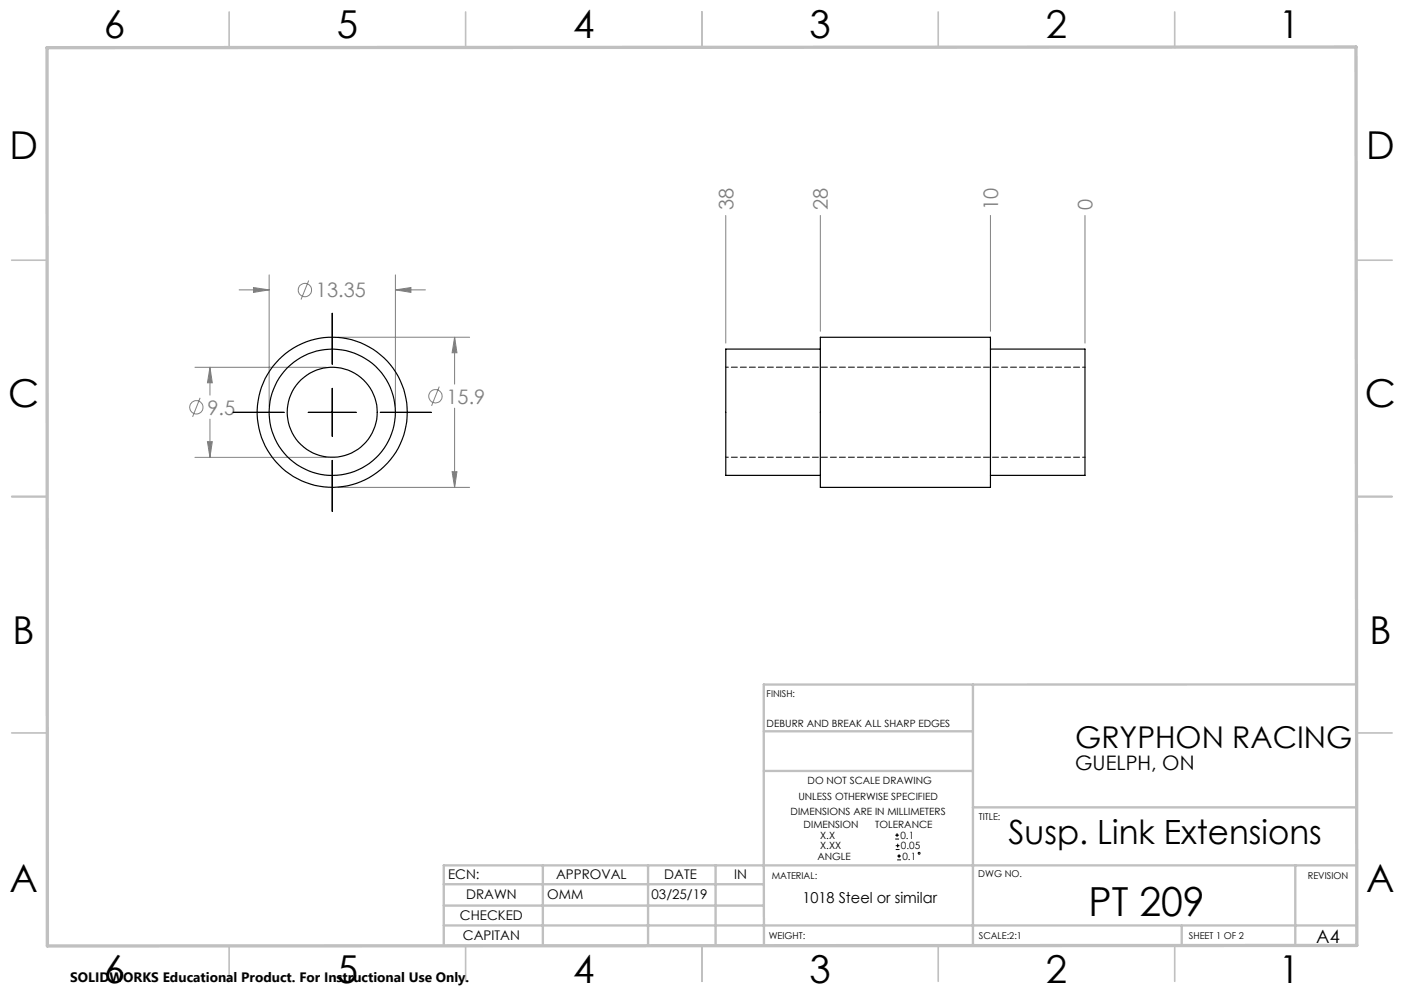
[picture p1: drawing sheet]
<svg xmlns="http://www.w3.org/2000/svg" width="297mm" height="210mm" viewBox="0 0 297 210" stroke-linecap="round" stroke-linejoin="round" font-family="sans-serif">
<g fill="none" stroke="#808080" stroke-width=".21">
<path d="M56.9 58.1v27.8M65.3 59.3l-1.6 4.1M83.6 58.1v27.8M153.5 45.6v27M173.5 45.6v24.5M209.5 45.6v24.5M229.5 45.6v27M41.2 77.7h27.8M44.4 77.7v5.9M44.4 77.7l.5 3.3h-1zM50.6 61.3h6.3M53.6 60.8l3.3 .5-3.3 .5z"/>
<path d="M71.5 71.3h27.8M83.6 61.3h6.4M83.6 61.3l3.3-.5v1zM96.2 71.3l.5 3.3h-1.1zM96.2 71.3v9.9M41.2 96.7h27.8M42.3 84.1l-1.6 4.1M43.9 93.4h1l-.5 3.3zM44.4 88.6v8.1M92.9 81.8l-1.6 4M95.6 99.8h1.1l-.5 3.3zM96.2 86.3v16.8"/>
<path d="M71.5 103.1h27.8"/>
<circle cx="64.5" cy="61.3" r="1.4"/>
<circle cx="41.5" cy="86.1" r="1.4"/>
<circle cx="92.1" cy="83.8" r="1.42"/>
</g>
<g fill="none" stroke="#000" stroke-width=".21">
<path d="M70.3 66.2v10.8M49.3 87.2h10.8M65.2 87.2h10.2M70.3 82.1v10.2M70.3 97.4v10.8M80.4 87.2h10.8M189.4 177.4h.8M189.4 176.6h.8M189.5 179.7h.8M189.5 178.8h.8M189.8 176.2v.8M189.9 178.4v.8"/>
<path d="M189.8 181.8h.8M189.8 181h.8M190.2 180.6v.9"/>
<circle cx="194.4" cy="180.4" r=".2"/>
</g>
<g fill="none" stroke="#c0c0c0" stroke-width=".35">
<path d="M48.5 2.5v7.5M98.5 2.5v7.5M148.5 2.5v7.5M198.5 2.5v7.5M248.5 2.5v7.5M2.5 55h7.5M287 55h7.5M2.5 105h7.5M287 105h7.5M2.5 155h7.5M287 155h7.5M48.5 200v7.5"/>
<path d="M98.5 200v7.5M148.5 200v7.5M198.5 200v7.5M248.5 200v7.5"/>
</g>
<g fill="none" stroke="#c0c0c0" stroke-width=".5">
<path d="M161.6 154.6h44.2M205.8 144.8v55.2M287 144.7l-125.4 .1v55.2M161.6 163h44.2M205.8 170.7h81.2M93.9 195.7h193.1M93.9 191.5h67.7M93.9 187h67.7M114.8 183v17M137.1 183v17M151.4 183v17M250 195.8v4.2"/>
<path d="M274 183v16.9M287 183h-193.1v17"/>
</g>
<path d="M9.9 10.1l276.9-.2 .2 190-277 .2z" fill="none" stroke="#c0c0c0" stroke-width=".7"/>
<path d="M96.2 71.3l.5 3.3h-1.1zM95.6 99.8h1.1l-.5 3.3zM53.6 60.8l3.3 .5-3.3 .5zM83.6 61.3l3.3-.5v1zM44.4 77.7l.5 3.3h-1zM43.9 93.4h1l-.5 3.3z" fill="#808080"/>
<g fill="none" stroke="#000" stroke-width=".25">
<path d="M173.5 71.3h36v31.8h-36zM173.5 73.8h-20v26.7h20M209.5 73.8h20v26.7h-20"/>
<circle cx="70.3" cy="87.2" r="15.9"/>
<circle cx="70.3" cy="87.2" r="9.5"/>
<circle cx="70.3" cy="87.2" r="13.3"/>
</g>
<path d="M229.5 77.7h-76M153.5 96.7h76" fill="none" stroke="#000" stroke-width=".21" stroke-dasharray="1.3 .6" stroke-dashoffset=".7"/>
<text font-size="8.5" x="230.2" y="193.8">PT 209</text>
<g font-size="8.1">
<text x="22" y="8">6</text>
<text x="71.2" y="8">5</text>
<text x="121.2" y="8">4</text>
<text x="171.3" y="8">3</text>
<text x="221.3" y="8">2</text>
<text x="270.5" y="8">1</text>
<text x="2" y="33.6">D</text>
<text x="289" y="33.6">D</text>
<text x="1.7" y="86.1">C</text>
<text x="288.7" y="86.1">C</text>
<text x="2.7" y="136.1">B</text>
<text x="289.7" y="136.1">B</text>
<text x="2" y="188.6">A</text>
<text x="289" y="188.6">A</text>
<text x="22" y="208">6</text>
<text x="71.2" y="208">5</text>
<text x="121.2" y="208">4</text>
<text x="171.3" y="208">3</text>
<text x="221.3" y="208">2</text>
<text x="270.5" y="208">1</text>
</g>
<text font-size="7.1" x="213.3" y="178.6">Susp. Link Extensions</text>
<text font-size="6.3" x="227.4" y="158.2">GRYPHON RACING</text>
<g font-size="4.2" fill="#808080">
<text x="155.1" y="44.4" transform="rotate(-90 155.1 44.4)">38</text>
<text x="175.1" y="44.4" transform="rotate(-90 175.1 44.4)">28</text>
<text x="211.1" y="44.4" transform="rotate(-90 211.1 44.4)">10</text>
<text x="231.1" y="44.4" transform="rotate(-90 231.1 44.4)">0</text>
<text x="66.8" y="62.9">13.35</text>
<text x="43.9" y="87.7">9.5</text>
<text x="94.5" y="85.3">15.9</text>
</g>
<text font-size="4.2" x="227.4" y="162.8">GUELPH, ON</text>
<text font-size="3.9" x="278.4" y="199.3">A4</text>
<text font-size="3.2" x="169.7" y="190.9">1018 Steel or similar</text>
<text font-size="2.9" x="14.9" y="207.6">SOLIDWORKS Educational Product. For Instructional Use Only.</text>
<g font-size="2.8">
<text x="94.8" y="185.9">ECN:</text>
<text x="117.6" y="185.9">APPROVAL</text>
<text x="140.5" y="185.9">DATE</text>
<text x="155.3" y="185.9">IN</text>
<text x="98.6" y="190.2">DRAWN</text>
<text x="115.8" y="190.2">OMM</text>
<text x="137.8" y="190.2">03/25/19</text>
<text x="97.3" y="194.5">CHECKED</text>
<text x="97.9" y="198.9">CAPITAN</text>
</g>
<g font-size="2.1">
<text x="162.2" y="153.7">DEBURR AND BREAK ALL SHARP EDGES</text>
<text x="170.8" y="165.8">DO NOT SCALE DRAWING</text>
<text x="167.2" y="172.4">DIMENSIONS ARE IN MILLIMETERS</text>
<text x="168.9" y="169.2">UNLESS OTHERWISE SPECIFIED</text>
<text x="170" y="175.2">DIMENSION</text>
<text x="173.5" y="179.6">X.XX</text>
<text x="173.5" y="177.4">X.X</text>
<text x="185.2" y="175.2">TOLERANCE</text>
<text x="190.5" y="177.4">0.1</text>
<text x="190.6" y="179.6">0.05</text>
<text x="172.9" y="181.8">ANGLE</text>
<text x="190.9" y="181.8">0.1</text>
</g>
<g font-size="2">
<text x="162.2" y="147.5">FINISH:</text>
<text x="207.1" y="173.3">TITLE:</text>
<text x="163.3" y="185.9">MATERIAL:</text>
<text x="207" y="185.5">DWG NO.</text>
<text x="276.7" y="185.9">REVISION</text>
<text x="162.6" y="198.5">WEIGHT:</text>
<text x="207.1" y="198.6">SCALE:2:1</text>
<text x="251.5" y="198.6">SHEET 1 OF 2</text>
</g>
</svg>
